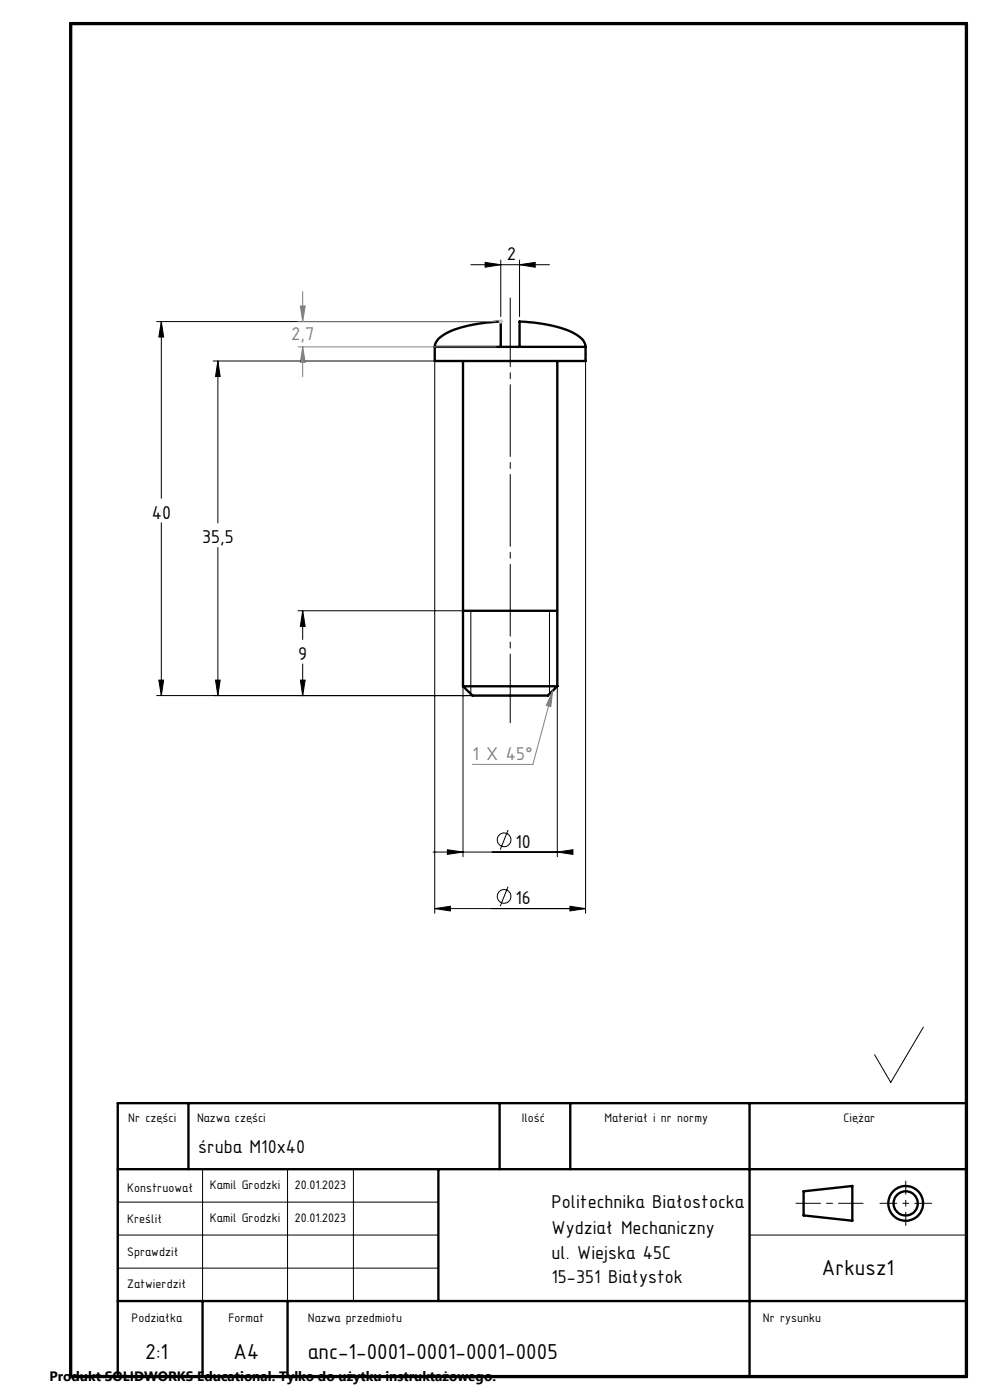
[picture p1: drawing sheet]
<svg xmlns="http://www.w3.org/2000/svg" width="210mm" height="297mm" viewBox="0 0 210 297" stroke-linecap="round" stroke-linejoin="round" font-family="sans-serif">
<g fill="none" stroke="#000" stroke-width=".5">
<path d="M92.2 73.6a3.9 3.9 0 0 1 2.7-3 27.9 27.9 0 0 1 11.3-2.3v5.3M92.2 73.6v3h32v-3M92.2 73.6h14M98.2 76.6v69M106.2 73.6h4M110.2 73.6v-5.3a26.7 26.7 0 0 1 11.9 2.6 3.4 3.4 0 0 1 2.1 2.7M110.2 73.6h14M118.2 76.6v69M98.2 129.6h20M98.2 145.6h20M98.2 145.6l2 2h16l2-2M40 234v14"/>
<path d="M106 234v14M121 234v14M159 234v58M205 234h-180v58M25 248h180M93 248v28M170.5 252.7l10.3-1.1v7.4l-10.3-1.2zM25 276h180M43 276v16M61 276v16"/>
<circle cx="192.1" cy="255.3" r="2.56"/>
<circle cx="192.1" cy="255.3" r="3.7"/>
</g>
<g fill="none" stroke="#000" stroke-width=".21">
<path d="M99.9 56.2h16.7M102.9 55.7l3.3 .5-3.3 .5zM106.2 55.2v12M110.2 56.2l3.3-.5v1zM110.2 55.2v12M33.2 68.2h72M34.2 68.2l.5 3.3h-1zM34.2 68.2v37.5M45.2 76.6h62M46.2 76.6l.5 3.3h-1zM46.2 76.6v34.3M92.2 74.6v119.1"/>
<path d="M98.2 77.6v104.1M118.2 77.6v104.1M124.2 74.6v119.1M34.2 110.9v36.7M46.2 116.1v31.5M63.2 129.6h52.4M64.2 129.6v6.1M64.2 129.6l.5 3.3h-1zM99.9 129.6v17.6M116.6 129.6v17.6M33.2 147.6h82.4M33.7 144.3h1l-.5 3.3z"/>
<path d="M45.7 144.3h1l-.5 3.3zM63.7 144.3h1l-.5 3.3zM64.2 140.9v6.7M107.8 176.1l-1.7 4.1M91.9 180.8h26.3M92.2 192.8l3.3-.5v.9zM92.2 192.8h32M94.9 180.3l3.3 .5-3.3 .5zM107.8 188.1l-1.7 4.1M118.2 180.8l3.3-.5v1zM120.9 192.3l3.3 .5-3.3 .4zM195.9 217.9l-7 11.7-3.4-5.8"/>
<path d="M25 255h68M43 248v28M61 248v28M75 248v28M25 269h68M25 262h68M159 262h46"/>
<circle cx="106.9" cy="178.2" r="1.45"/>
<circle cx="106.9" cy="190.1" r="1.45"/>
</g>
<path d="M105.7 68.2h1M105.9 67.9l.7 .7M106.2 67.7v1M106.6 67.9l-.7 .7" fill="none" stroke="#c0c0c0" stroke-width=".21"/>
<path d="M63.2 73.6h42M63.2 68.2h42M63.7 64.9h1l-.5 3.3zM64.2 73.6l.5 3.3h-1zM64.2 61.9v6.3M64.2 73.6v6.3M117.2 146.6l-.4 3.3-.9-.3zM117.2 146.6l-4.2 15.6h-12.8" fill="none" stroke="#808080" stroke-width=".21"/>
<path d="M108.2 153.3v-90.1" fill="none" stroke="#000" stroke-width=".21" stroke-dasharray="15.2 1.3 1.3 1.3" stroke-dashoffset=".7"/>
<path d="M192.1 250.6v9.4" fill="none" stroke="#000" stroke-width=".21" stroke-dasharray="15.2 1.3 1.3 1.3" stroke-dashoffset="12.4"/>
<path d="M197.6 255.3h-10.9" fill="none" stroke="#000" stroke-width=".21" stroke-dasharray="15.2 1.3 1.3 1.3" stroke-dashoffset="11.7"/>
<path d="M183.1 255.3h-14.3" fill="none" stroke="#000" stroke-width=".21" stroke-dasharray="15.2 1.3 1.3 1.3" stroke-dashoffset="10"/>
<path d="M15 5h190v287h-190z" fill="none" stroke="#000" stroke-width=".7"/>
<g fill="#000">
<path d="M34.2 68.2l.5 3.3h-1zM33.7 144.3h1l-.5 3.3z"/>
<path d="M45.7 144.3h1l-.5 3.3zM46.2 76.6l.5 3.3h-1zM94.9 180.3l3.3 .5-3.3 .5zM118.2 180.8l3.3-.5v1zM92.2 192.8l3.3-.5v.9zM120.9 192.3l3.3 .5-3.3 .4zM63.7 144.3h1l-.5 3.3zM64.2 129.6l.5 3.3h-1zM110.2 56.2l3.3-.5v1zM102.9 55.7l3.3 .5-3.3 .5z"/>
</g>
<path d="M117.2 146.6l-.4 3.3-.9-.3zM64.2 73.6l.5 3.3h-1zM63.7 64.9h1l-.5 3.3z" fill="#808080"/>
<g font-size="4.9">
<text x="174.3" y="270.4">Arkusz1</text>
<text x="30.9" y="288.3">2:1</text>
<text x="49.5" y="288.3">A4</text>
<text x="65.3" y="288.3">anc-1-0001-0001-0001-0005</text>
</g>
<g font-size="4.2">
<text x="107.6" y="55.3">2</text>
<text x="32.2" y="110">40</text>
<text x="42.9" y="115.2">35,5</text>
<text x="63.3" y="139.9">9</text>
<text x="109.3" y="179.8">10</text>
<text x="109.3" y="191.8">16</text>
<text x="42" y="244.6">śruba M10x40</text>
<text x="117" y="256.3">Politechnika Białostocka</text>
<text x="117" y="261.8">Wydział Mechaniczny</text>
<text x="117" y="267">ul. Wiejska 45C</text>
<text x="117" y="272.2">15-351 Białystok</text>
</g>
<g font-size="4.2" fill="#808080">
<text x="61.8" y="72.2">2,7</text>
<text x="100.2" y="161.3">1 X 45°</text>
</g>
<text font-size="2.9" x="10.5" y="292.9">Produkt SOLIDWORKS Educational. Tylko do użytku instruktażowego.</text>
<g font-size="2.8">
<text x="27.2" y="238">Nr części</text>
<text x="41.8" y="238">Nazwa części</text>
<text x="110.7" y="238">Ilość</text>
<text x="128.2" y="238">Materiał i nr normy</text>
<text x="178.9" y="238">Ciężar</text>
<text x="27" y="252.8">Konstruował</text>
<text x="44.5" y="252.3">Kamil Grodzki</text>
<text x="62.5" y="252.3">20.01.2023</text>
<text x="27" y="259.4">Kreślił</text>
<text x="44.5" y="259.3">Kamil Grodzki</text>
<text x="62.5" y="259.3">20.01.2023</text>
<text x="27" y="266.4">Sprawdził</text>
<text x="27" y="273.3">Zatwierdził</text>
<text x="27.9" y="280.4">Podziałka</text>
<text x="48.4" y="280.4">Format</text>
<text x="65.3" y="280.4">Nazwa przedmiotu</text>
<text x="161.8" y="280.4">Nr rysunku</text>
</g>
</svg>
